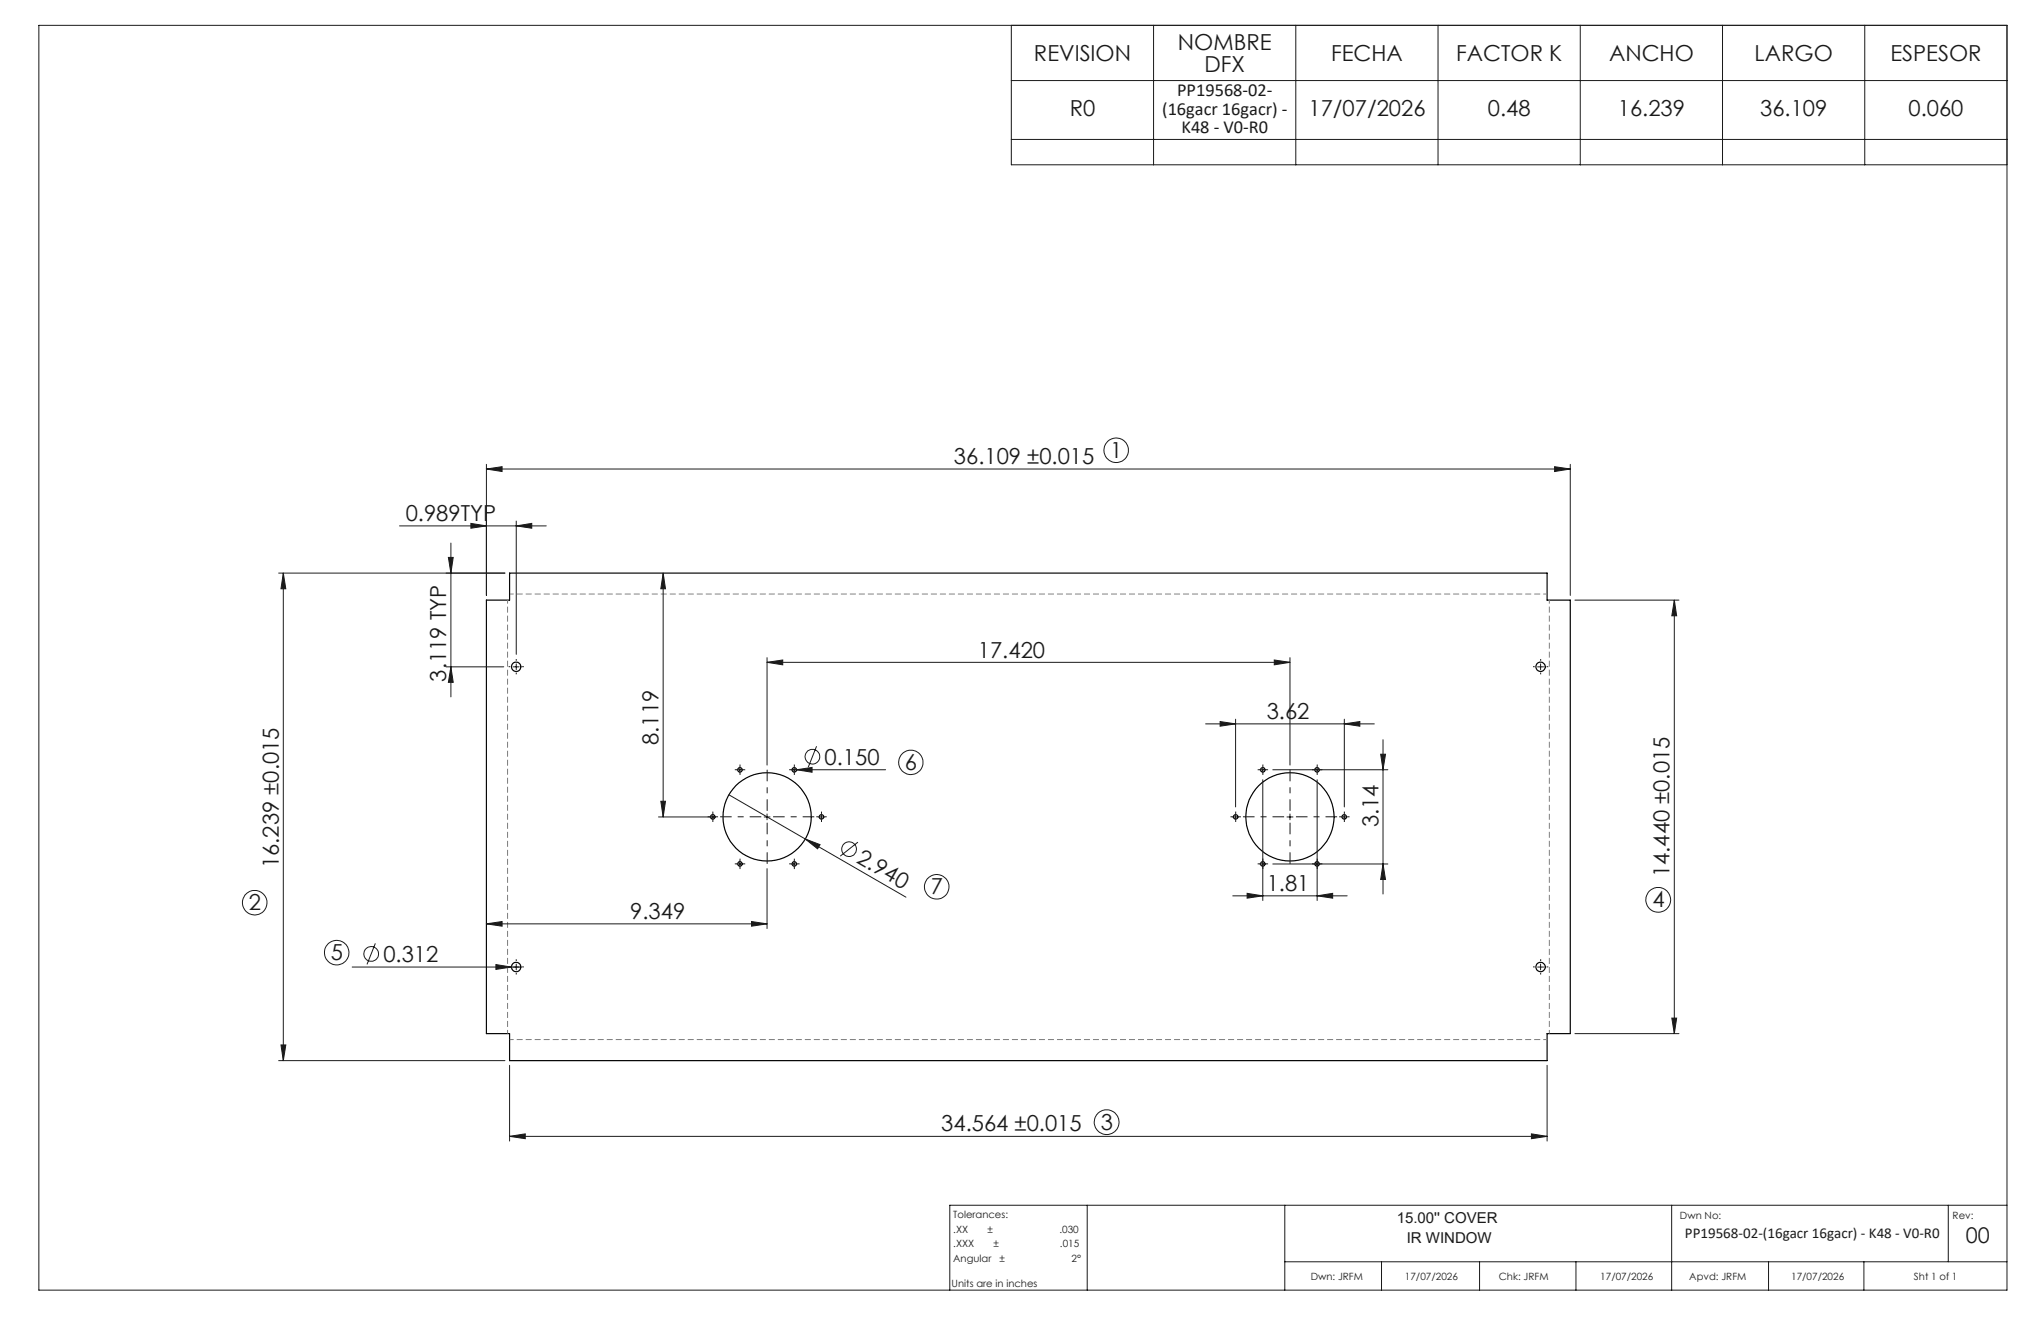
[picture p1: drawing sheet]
<svg xmlns="http://www.w3.org/2000/svg" width="432mm" height="279mm" viewBox="0 0 432 279" stroke-linecap="round" stroke-linejoin="round" font-family="sans-serif">
<g fill="none" stroke="#191924" stroke-width=".21">
<path d="M8.2 5.4h416.4v267.5h-416.4zM214 5.4v29.5h210.6M214 17h210.6M244.1 5.4v29.5M274.1 5.4v29.5M304.2 5.4v29.5M334.3 5.4v29.5M364.4 5.4v29.5M394.5 5.4v29.5M214 29.5h210.6M102.9 99.2l3.3-.5v1zM102.9 98.2v27.7"/>
<path d="M102.9 99.2h229.3M328.9 98.7l3.3 .5-3.3 .5zM332.2 98.2v27.7M84.5 111.2h31.1M94.9 117.9h1l-.5 3.3zM95.4 114.9v32.5M99.6 110.7l3.3 .5-3.3 .5zM109.2 111.2l3.3-.5v1zM109.2 110.2v28.2M58.9 121.2h47.9M59.9 121.2l.6 3.3h-1.1zM59.9 121.2v103.1"/>
<path d="M140.3 121.2l.5 3.3h-1zM140.3 121.2v51.6M162.3 139.1v22.7M269.6 139.6l3.3 .5-3.3 .5zM272.9 139.1v22.7M333.2 126.9h22M354.2 126.9l.5 3.3h-1zM354.2 126.9v91.7M94.4 141h12.2M95.4 141l.5 3.3h-1zM108.6 141h1.2M109.2 140.4v1.2"/>
<path d="M162.3 140.1l3.3-.5v1zM162.3 140.1h110.6M172.8 157.8l-1.8 4.5M255.1 153.1h35.7M258.1 152.6l3.3 .5-3.3 .5zM261.4 152.1v18.6M284.4 153.1l3.3-.5v1zM284.4 152.1v18.6M292.1 159.5h1l-.5 3.3zM292.6 156.5v32.6M325.3 141h1.3M325.9 140.4v1.2"/>
<path d="M139.3 172.8h12.1M139.8 169.5h1l-.5 3.3zM150.8 172.2v1.2M154.2 168.1l37.5 21.7M155.9 162.8h1.3M156.5 162.2v1.2M161.7 172.8h1.2M162.3 172.2v1.2M167.4 162.8h20M168 162.2v1.2M168.5 162.8l3.3-.5v1zM170.4 177.4l3.1 1.2-.5 .9z"/>
<path d="M173.1 172.8h1.3M173.8 172.2v1.2M181.5 178.1l-3.7 3M260.8 172.8h1.2M261.4 172.2v1.2M266.5 162.8h1.3M267.2 162.2v1.2M267.2 164.9v25.6M269.3 162.8h24.3M272.3 172.8h1.2M272.9 172.2v1.2M278.7 162.2v1.2"/>
<path d="M278.7 164.9v25.6M283.8 172.8h1.2M284.4 172.2v1.2M79.4 199.5l-1.8 4.5M102.9 195.4l3.3-.5v1zM102.9 195.4h59.4M155.9 182.7h1.3M156.5 182.1v1.2M159 194.9l3.3 .5-3.3 .5zM162.3 183.7v12.7M167.4 182.7h1.3M168 182.1v1.2"/>
<path d="M260.8 189.5h24.2M263.8 188.9l3.4 .6-3.4 .5zM266.5 182.7h1.3M269.3 182.7h24.3M278.7 189.5l3.2-.6v1.1zM292.6 182.7l.5 3.3h-1zM74.5 204.5h35.7M104.9 204l3.3 .5-3.3 .5zM109.2 203.9v1.2M325.3 204.5h1.3M325.9 203.9v1.2M333.2 218.6h22"/>
<path d="M353.7 215.3h1l-.5 3.3zM58.9 224.3h47.9M59.4 221h1.1l-.6 3.3zM107.8 225.3v16M324 239.8l3.3 .5-3.3 .5zM327.3 225.3v16M107.8 240.3l3.3-.5v1zM107.8 240.3h219.5M230 254.9v18M271.8 254.9v18M353.7 254.9v18M412.2 254.9v12"/>
<path d="M424.6 254.9h-223.7v18M271.8 266.9h152.8M292.3 266.9v6M313 266.9v6M333.4 266.9v6M374.2 266.9v6M394.3 266.9v6"/>
<circle cx="236.1" cy="95.2" r="2.59"/>
<circle cx="171.9" cy="160.1" r="1.55"/>
<circle cx="179.6" cy="179.6" r="1.56"/>
<circle cx="192.7" cy="161.2" r="2.56"/>
<circle cx="53.9" cy="190.9" r="2.6"/>
<circle cx="198.2" cy="187.6" r="2.6"/>
<circle cx="350.8" cy="190.3" r="2.62"/>
<circle cx="71.2" cy="201.5" r="2.59"/>
<circle cx="78.5" cy="201.8" r="1.56"/>
<circle cx="234.1" cy="237.3" r="2.61"/>
</g>
<g fill="none" stroke="#000" stroke-width=".25">
<path d="M107.8 121.2h219.5v5.7h4.9v91.7h-4.9v5.7h-219.5v-5.7h-4.9v-91.7h4.9z"/>
<circle cx="109.2" cy="141" r="1"/>
<circle cx="325.9" cy="141" r=".99"/>
<circle cx="150.8" cy="172.8" r=".48"/>
<circle cx="156.5" cy="162.8" r=".48"/>
<circle cx="162.3" cy="172.8" r="9.3"/>
<circle cx="168" cy="162.8" r=".48"/>
<circle cx="173.8" cy="172.8" r=".48"/>
<circle cx="261.4" cy="172.8" r=".48"/>
<circle cx="267.2" cy="162.8" r=".49"/>
<circle cx="272.9" cy="172.8" r="9.3"/>
<circle cx="278.6" cy="162.8" r=".47"/>
<circle cx="284.4" cy="172.8" r=".47"/>
<circle cx="156.5" cy="182.7" r=".48"/>
<circle cx="168" cy="182.7" r=".48"/>
<circle cx="267.2" cy="182.7" r=".49"/>
<circle cx="278.6" cy="182.7" r=".47"/>
<circle cx="109.2" cy="204.5" r="1"/>
<circle cx="325.9" cy="204.5" r=".99"/>
</g>
<path d="M161.1 172.8h-8.8M162.3 171.5v-8.7M162.3 174v8.7M163.6 172.8h8.7M271.7 172.8h-8.7M272.9 171.5v-8.7M272.9 174v8.7M274.2 172.8h8.7" fill="none" stroke="#191924" stroke-width=".21" stroke-dasharray="15.2 1.3 1.3 1.3" stroke-dashoffset="12.8" stroke-linecap="butt"/>
<g fill="none" stroke="#191924" stroke-width=".21" stroke-dasharray="15.2 1.3 1.3 1.3" stroke-linecap="butt">
<path d="M109.2 139.8v-.4M325.9 139.8v-.4M108 141h-.4M109.2 142.3v.3M110.5 141h.3M324.7 141h-.4M325.9 142.3v.3M327.2 141h.4M150.2 172.8h-.5M150.8 172.1v-.4M150.8 173.4v.5M151.4 172.8h.5"/>
<path d="M155.9 162.8h-.4M156.6 162.2v-.5M156.6 163.4v.5M157.2 162.8h.5M167.4 162.8h-.4M168.1 162.2v-.5M168.1 163.4v.5M168.7 162.8h.5M173.2 172.8h-.5M173.8 172.1v-.4M173.8 173.4v.5M174.4 172.8h.5"/>
<path d="M260.8 172.8h-.5M261.4 172.1v-.4M261.4 173.4v.5M262.1 172.8h.4M266.6 162.8h-.5M267.2 162.2v-.5M267.2 163.4v.5M267.8 162.8h.5M278 162.8h-.4M278.7 162.2v-.5M278.7 163.4v.5M279.3 162.8h.5"/>
<path d="M283.8 172.8h-.5M284.4 172.1v-.4M284.4 173.4v.5M285 172.8h.5M155.9 182.7h-.4M156.6 182.1v-.5M156.6 183.3v.5M157.2 182.7h.5M167.4 182.7h-.4M168.1 182.1v-.5M168.1 183.3v.5M168.7 182.7h.5"/>
<path d="M266.6 182.7h-.5M267.2 182.1v-.5M267.2 183.3v.5M267.8 182.7h.5M278 182.7h-.4M278.7 182.1v-.5M278.7 183.3v.5M279.3 182.7h.5M108 204.5h-.4M109.2 203.3v-.4M109.2 205.8v.3M110.5 204.5h.3"/>
<path d="M324.7 204.5h-.4M325.9 203.3v-.4M325.9 205.8v.3M327.2 204.5h.4"/>
</g>
<path d="M327.3 125.6h-219.5M107.8 219.9h219.5" fill="none" stroke="#808080" stroke-width=".21" stroke-dasharray="1.3 .6" stroke-dashoffset=".4" stroke-linecap="butt"/>
<path d="M107.4 126.9v91.7M327.8 218.6v-91.7" fill="none" stroke="#808080" stroke-width=".21" stroke-dasharray="1.3 .6" stroke-dashoffset=".5" stroke-linecap="butt"/>
<g fill="#191924">
<path d="M104.9 204l3.3 .5-3.3 .5z"/>
<path d="M170.4 177.4l3.1 1.2-.5 .9z"/>
<path d="M168.5 162.8l3.3-.5v1z"/>
<path d="M324 239.8l3.3 .5-3.3 .5zM107.8 240.3l3.3-.5v1zM269.6 139.6l3.3 .5-3.3 .5zM162.3 140.1l3.3-.5v1z"/>
<path d="M102.9 99.2l3.3-.5v1zM328.9 98.7l3.3 .5-3.3 .5zM99.6 110.7l3.3 .5-3.3 .5zM109.2 111.2l3.3-.5v1zM102.9 195.4l3.3-.5v1zM159 194.9l3.3 .5-3.3 .5zM258.1 152.6l3.3 .5-3.3 .5zM284.4 153.1l3.3-.5v1zM263.8 188.9l3.4 .6-3.4 .5zM278.7 189.5l3.2-.6v1.1z"/>
<path d="M59.4 221h1.1l-.6 3.3zM59.9 121.2l.6 3.3h-1.1z"/>
<path d="M354.2 126.9l.5 3.3h-1zM353.7 215.3h1l-.5 3.3zM94.9 117.9h1l-.5 3.3zM95.4 141l.5 3.3h-1zM140.3 121.2l.5 3.3h-1zM139.8 169.5h1l-.5 3.3zM292.1 159.5h1l-.5 3.3zM292.6 182.7l.5 3.3h-1z"/>
</g>
<g font-size="4.7" fill="#191924">
<text x="249.2" y="10.6">NOMBRE</text>
<text x="218.8" y="12.9">REVISION</text>
<text x="254.8" y="15.1">DFX</text>
<text x="281.6" y="12.9">FECHA</text>
<text x="308.1" y="12.9">FACTOR K</text>
<text x="340.4" y="12.9">ANCHO</text>
<text x="371.2" y="12.9">LARGO</text>
<text x="399.9" y="12.9">ESPESOR</text>
<text x="226.3" y="24.5">R0</text>
<text x="276.8" y="24.5">17/07/2026</text>
<text x="314.8" y="24.5">0.48</text>
<text x="342.3" y="24.5">16.239</text>
<text x="372.4" y="24.5">36.109</text>
<text x="403.8" y="24.5">0.060</text>
<text x="201.8" y="98.2">36.109 ±0.015</text>
<text x="234.9" y="96.8">1</text>
<text x="85.8" y="110.2">0.989TYP</text>
<text x="206.9" y="139.1">17.420</text>
<text x="94.4" y="144.2" transform="rotate(-90 94.4 144.2)">3.119 TYP</text>
<text x="268" y="152.1">3.62</text>
<text x="139.3" y="157.5" transform="rotate(-90 139.3 157.5)">8.119</text>
<text x="174.5" y="161.7">0.150</text>
<text x="191.5" y="162.8">6</text>
<text x="291.6" y="175" transform="rotate(-90 291.6 175)">3.14</text>
<text x="59" y="183.6" transform="rotate(-90 59 183.6)">16.239 ±0.015</text>
<text x="181" y="182.4" transform="rotate(30 181 182.4)">2.940</text>
<text x="353.2" y="185.5" transform="rotate(-90 353.2 185.5)">14.440 ±0.015</text>
<text x="196.9" y="189.1">7</text>
<text x="268" y="188.4">1.81</text>
<text x="349.6" y="191.9">4</text>
<text x="52.6" y="192.5">2</text>
<text x="133.3" y="194.4">9.349</text>
<text x="70" y="203.1">5</text>
<text x="81.1" y="203.5">0.312</text>
<text x="199.1" y="239.3">34.564 ±0.015</text>
<text x="232.9" y="239">3</text>
</g>
<text font-size="4.6" fill="#191924" x="415.9" y="263">00</text>
<g font-size="3.9" fill="#191924">
<text x="249" y="20.3">PP19568-02-</text>
<text x="245.9" y="24.2">(16gacr 16gacr) -</text>
<text x="250" y="28.1">K48 - V0-R0</text>
</g>
<g font-size="3.2" fill="#191924">
<text x="295.5" y="258.7">15.00'' COVER</text>
<text x="297.6" y="262.9">IR WINDOW</text>
<text x="356.5" y="261.8">PP19568-02-(16gacr 16gacr) - K48 - V0-R0</text>
</g>
<g font-size="2.1" fill="#191924">
<text x="201.7" y="257.6">Tolerances:</text>
<text x="355.4" y="257.8">Dwn No:</text>
<text x="413.1" y="257.8">Rev:</text>
<text x="201.7" y="260.7">.XX</text>
<text x="201.7" y="263.9">.XXX</text>
<text x="208.9" y="260.7">±</text>
<text x="210.2" y="263.9">±</text>
<text x="224.1" y="260.7">.030</text>
<text x="224.3" y="263.9">.015</text>
<text x="201.7" y="267">Angular</text>
<text x="211.5" y="267">±</text>
<text x="226.7" y="267">2°</text>
<text x="201.3" y="272.3">Units are in inches</text>
<text x="277.3" y="270.7">Dwn: JRFM</text>
<text x="297.2" y="270.7">17/07/2026</text>
<text x="317.1" y="270.7">Chk: JRFM</text>
<text x="338.6" y="270.7">17/07/2026</text>
<text x="357.4" y="270.7">Apvd: JRFM</text>
<text x="378.9" y="270.7">17/07/2026</text>
<text x="404.9" y="270.7">Sht 1 of 1</text>
</g>
</svg>
